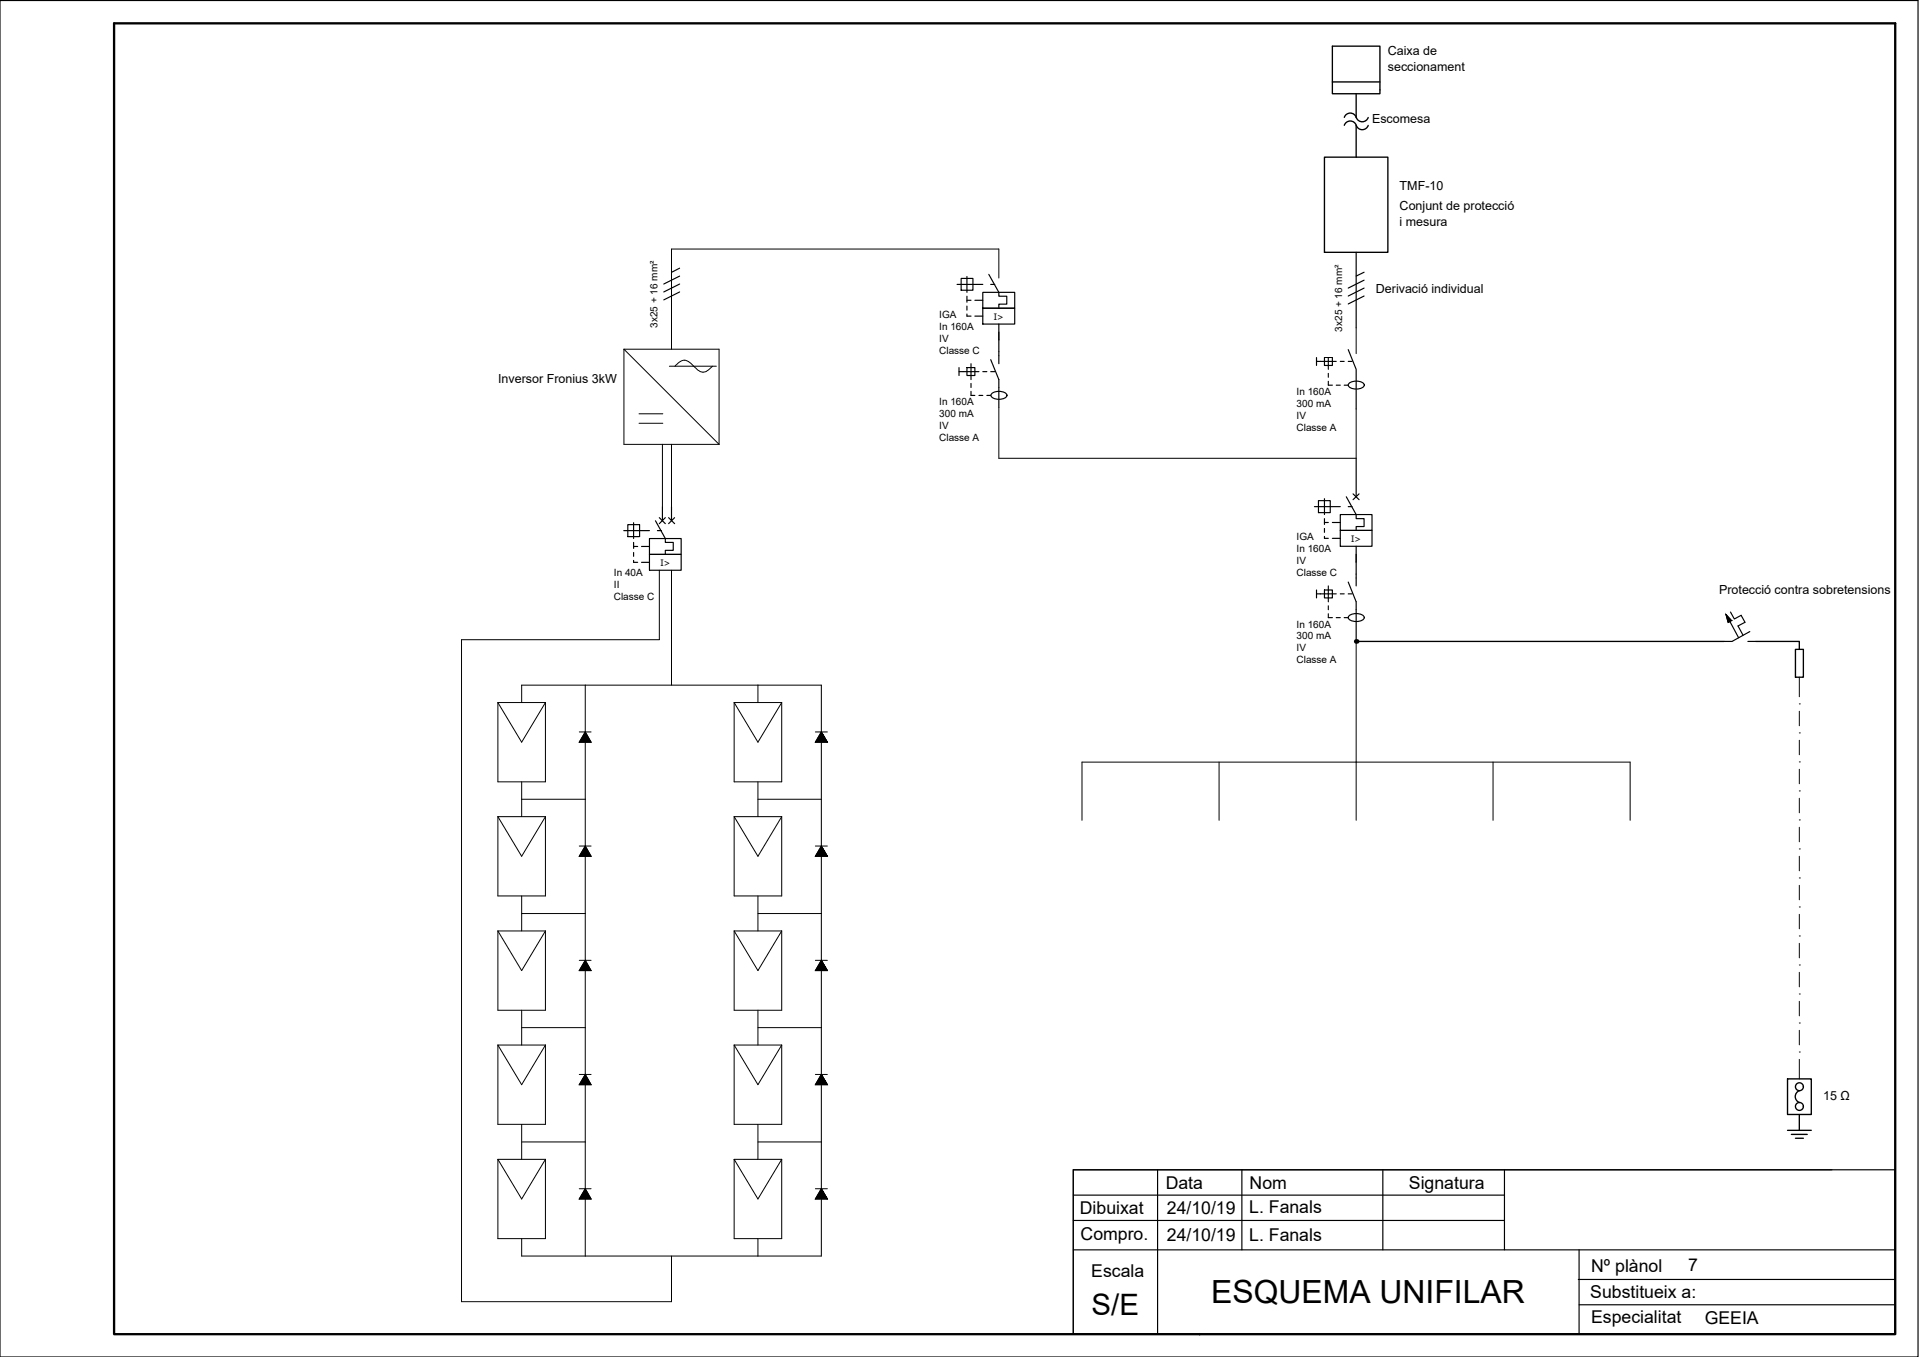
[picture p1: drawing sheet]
<svg xmlns="http://www.w3.org/2000/svg" width="420mm" height="297mm" viewBox="0 0 420 297" stroke-linecap="round" stroke-linejoin="round" font-family="sans-serif">
<path d="M25 5.1h390v286.9h-390z" fill="none" stroke="#000" stroke-width=".51"/>
<path d="M0 .1h419.9v296.9h-419.9zM253.4 256.1v35.9M271.9 256.1v17.5M302.8 256.1v17.5M329.4 256.1v17.5M401.1 256.1h-166.1v35.9h180v-35.9h-180v35.9M235 273.6h180M235 261.6h94.4M235 267.2h94.4M345.7 273.6v18.4M345.6 280.1h69.4M345.7 285.6h69.3" fill="none" stroke="#000" stroke-width=".25"/>
<path d="M262.5 292h.3M262.7 291.9v.4" fill="none" stroke="#000" stroke-width=".22"/>
<!-- layer: 1 -->
<g fill="none" stroke="#000" stroke-width=".25">
<path d="M148.8 58.7l-1.7 .9M296.9 55.2v16.5M298.7 59.6l-1.8 .8M148.8 60.4l-3.5 1.8M148.8 62.2l-3.5 1.7M148.8 63.9l-3.5 1.7M209.5 62.3h5.7M210.4 60.9h2.6v2.6h-2.6zM211.7 64.8v1.4M211.7 60.5v3.5M211.7 67v.9M211.7 68.7v.5h.9"/>
<path d="M211.7 65.7h.9M212.6 79.6v3.5M213.4 65.7h1.8M213.4 69.2h1.8M215.2 64h7v3.5h-7zM215.2 67.5h7v3.4h-7zM216.5 60.1l2.2 3.9v.8h1.7v1.8h-1.7v.9M216.9 78.7l1.8 4.4v6M216.9 62.3h.9M218.7 70.9v8.7M288.2 79.1h4.4M288.2 78.3v1.7"/>
<path d="M290 78.3v1.7h1.7v-1.7M290.8 78.3v2.5M293.5 79.1h.8M295.2 76.5l1.7 4.3v8.7M295.2 79.1h.8M298.7 61.3l-3.5 1.8M298.7 63.1l-3.5 1.7M298.7 64.8l-3.5 1.7M210 81.4h4.3M210 80.5v1.7M211.7 80.5h1.7v1.7h-1.7zM212.6 85.7v.9h.8"/>
<path d="M212.6 83.9v.9M214.3 86.6h.9M215.2 81.4h.9M216.1 86.6h.8M216.9 81.4h.9M217 86.3a2.64 2.64 0 0 1 3.4 0l.1 .2a1.92 1.92 0 0 1-2.3 .9 .98 .98 0 0 1-1.2-1.1zM290.8 81.7v.9M290.8 83.5v.8h.9M292.6 84.3h.9M294.3 84.3h.9M295.3 84a2.64 2.64 0 0 1 3.3 0l.1 .3a1.92 1.92 0 0 1-2.3 .8 .98 .98 0 0 1-1.1-1.1zM136.6 116.1h5.6"/>
<path d="M137.5 114.8h2.5v2.7h-2.5zM138.7 118.7v1.3M138.7 114.4v3.5M138.7 119.6h.9M140.5 119.6h1.7M142.2 117.9h6.9v3.5h-6.9zM143.5 114l2.2 3.9v.8h1.7v1.8h-1.7v.9M143.9 116.1h.9M144.4 113.3l1.3 1.3M145 110.9v3.1M145.7 113.3l-1.3 1.3M146.4 113.3l1.3 1.3"/>
<path d="M147 110.9v3.1M147.7 113.3l-1.3 1.3M287.8 110.9h5.7M288.7 109.6h2.6v2.6h-2.6zM290 113.5v1.3M290 109.2v3.4M290 115.7v.8M290 117.4v.4h.8M290 114.4h.8M291.7 114.4h1.8M291.7 117.8h1.8M293.5 112.6h6.9v3.5h-6.9z"/>
<path d="M293.5 116.1h6.9v3.5h-6.9zM294.8 108.7l2.1 3.9v.9h1.8v1.8h-1.8v.8M295.2 110.9h.8M296.2 108.1l1.4 1.3M296.9 100.3v8.4M296.9 119.6v8.7M297.6 108.1l-1.4 1.3M138.7 120.9v.9M138.7 122.7v.4h.9M140.5 123.1h1.7M142.2 121.4h6.9v3.4h-6.9zM288.2 130h4.4"/>
<path d="M288.2 129.1v1.8M290 129.1h1.7v1.8h-1.7zM290.8 134.4v.8h.9M290.8 128.3v3.4M290.8 132.6v.9M292.6 135.2h.9M293.5 130h.8M294.3 135.2h.9M295.2 127.4l1.7 4.3v8.7M295.2 130h.8M295.3 134.9a2.64 2.64 0 0 1 3.3 0l.1 .3a1.92 1.92 0 0 1-2.3 .8 .98 .98 0 0 1-1.1-1.1zM377.9 134.5l1.2 1.3-.7 .5z"/>
<path d="M378.8 136l1.9 3.6M378.9 134l.8 1.5 1.5-.8 .9 1.5-1.6 .8 1.1 2.1M383.1 138.2l-3.9 2.2h-1.7M382.7 140.4h1.7"/>
</g>
<g fill="none" stroke="#000" stroke-width=".3">
<path d="M291.7 10.1h10.4v10.4h-10.4zM291.7 17.9h10.4M290 34.4h13.9v20.8h-13.9zM294.3 25.7a1.38 1.38 0 0 1 1.3-.9 1.38 1.38 0 0 1 1.3 .9M294.3 27.4a1.38 1.38 0 0 1 1.3-.9 1.38 1.38 0 0 1 1.3 .9M296.9 20.5l.1 5.2a1.38 1.38 0 0 0 1.3 1 1.38 1.38 0 0 0 1.3-1M299.6 27.5a1.38 1.38 0 0 1-1.3 .9 1.38 1.38 0 0 1-1.3-.9l-.1 6.9M296.9 140.4h80.6M384.4 140.4h9.6v1.7M393.1 142.1h1.7v6.1h-1.7zM391.4 236.2h5.2v7.8h-5.2zM394 238.7a1.38 1.38 0 0 0-.9 1.3 1.38 1.38 0 0 0 .9 1.3"/>
<path d="M391.4 247.4h5.2M392.2 248.3h3.5M393.1 249.2h1.7M394 244v3.4"/>
<circle cx="394" cy="237.9" r=".87"/>
<circle cx="394" cy="242.2" r=".87"/>
</g>
<circle cx="296.9" cy="140.4" r=".51" fill="#000"/>
<path d="M377.9 134.5l1.2 1.3h-.9zM378.2 135.8l.2 .5 .7-.5z" fill="#000" stroke="#000" stroke-width=".22"/>
<!-- layer: CASA -->
<g fill="#000" stroke="#000" stroke-width=".22">
<path d="M128.1 160.2l1.3 2.3h-2.6zM128.1 185.2l1.3 2.2h-2.6zM128.1 210.2l1.3 2.3h-2.6zM128.1 235.2l1.3 2.2h-2.6zM128.1 260.2l1.3 2.3h-2.6z"/>
<path d="M179.8 160.2l1.3 2.3zM179.8 160.2l1.3 2.3h-2.6z"/>
<path d="M179.8 185.2l1.3 2.2zM179.8 185.2l1.3 2.2h-2.6z"/>
<path d="M179.8 210.2l1.3 2.3zM179.8 210.2l1.3 2.3h-2.6z"/>
<path d="M179.8 235.2l1.3 2.2zM179.8 235.2l1.3 2.2h-2.6z"/>
<path d="M179.8 260.2l1.3 2.3zM179.8 260.2l1.3 2.3h-2.6z"/>
</g>
<g fill="none" stroke="#000" stroke-width=".22">
<path d="M136.6 76.4v20.9h20.8M136.6 76.4h20.8v20.9M136.6 76.4l20.8 20.9M139.9 92.7h5.2M139.9 90.6h5.2M145 97.3v13.6M146.6 80.2h10.2M147 97.3v13.6M147.8 80.2a2.57 2.57 0 0 1 2.5-1.3l.9 .6 .7 .7a2.8 2.8 0 0 0 2.5 1.2l1.6-1.2M144.4 124.8v15.2h-43.4v144.9h46v-10M147 124.8v25.2M109 153.8h10.4"/>
<path d="M109 153.8v17.3h10.4v-17.3M109 153.8l5.2 8.7 5.2-8.7M114.2 153.8v-3.8h65.6v10.2M128.1 150v10.2M160.7 153.8h10.5M160.7 153.8v17.3h10.5v-17.3M160.7 153.8l5.2 8.7 5.3-8.7M165.9 150v3.8M109 178.8v17.3h10.4v-17.3M109 178.8h10.4M109 178.8l5.2 8.6 5.2-8.6M114.2 171.1v7.7"/>
<path d="M114.2 174.9h13.9M126.8 160.2h2.6M128.1 160.2l1.3 2.3h-2.6zM128.1 162.5v22.7M160.7 178.8h10.5M160.7 178.8v17.3h10.5v-17.3M160.7 178.8l5.2 8.6 5.3-8.6M165.9 174.9h13.9M165.9 171.1v7.7M178.5 160.2h2.6M179.8 160.2l1.3 2.3h-2.6zM179.8 162.5v22.7"/>
<path d="M114.2 196.1v7.7M114.2 200h13.9M126.8 185.2h2.6M128.1 187.4v22.8M128.1 185.2l1.3 2.2h-2.6zM165.9 200h13.9M165.9 196.1v7.7M178.5 185.2h2.6M179.8 185.2l1.3 2.2h-2.6zM179.8 187.4v22.8M109 203.8v17.3h10.4v-17.3M109 203.8h10.4"/>
<path d="M109 203.8l5.2 8.7 5.2-8.7M126.8 210.2h2.6M128.1 212.5v22.7M128.1 210.2l1.3 2.3h-2.6zM160.7 203.8h10.5M160.7 203.8v17.3h10.5v-17.3M160.7 203.8l5.2 8.7 5.3-8.7M178.5 210.2h2.6M179.8 210.2l1.3 2.3h-2.6zM179.8 212.5v22.7M109 228.8v17.3h10.4v-17.3M109 228.8h10.4"/>
<path d="M109 228.8l5.2 8.6 5.2-8.6M114.2 221.1v7.7M114.2 224.9h13.9M126.8 235.2h2.6M128.1 237.4v22.8M128.1 235.2l1.3 2.2h-2.6zM160.7 228.8h10.5M160.7 228.8v17.3h10.5v-17.3M160.7 228.8l5.2 8.6 5.3-8.6M165.9 224.9h13.9M165.9 221.1v7.7M178.5 235.2h2.6"/>
<path d="M179.8 235.2l1.3 2.2h-2.6zM179.8 237.4v22.8M109 253.8v17.3h10.4v-17.3M109 253.8h10.4M109 253.8l5.2 8.7 5.2-8.7M114.2 246.1v7.7M114.2 250h13.9M160.7 253.8h10.5M160.7 253.8v17.3h10.5v-17.3M160.7 253.8l5.2 8.7 5.3-8.7M165.9 250h13.9M165.9 246.1v7.7"/>
<path d="M126.8 260.2h2.6M128.1 262.5v12.4M128.1 260.2l1.3 2.3h-2.6zM165.9 271.1v3.8M178.5 260.2h2.6M179.8 262.5v12.4h-65.6v-3.8M179.8 260.2l1.3 2.3h-2.6z"/>
</g>
<!-- layer: 1 -->
<g fill="none" stroke="#000" stroke-width=".22">
<path d="M218.7 60.9v-6.4h-71.7v21.9M290 78.3h1.7M296.9 71.7v5.7M218.7 89.1v11.2h78.2v-10.8M296.9 140.4v39.2M394 154.1h.1M394 148.2v4.3M394 155.7v3.2M236.9 179.6v-12.8h120v12.8M266.9 166.8v12.8M326.9 166.8v12.8M394 160.4h.1"/>
<path d="M394 166.8h.1M394 173.1h.1M394 179.5h.1M394 162v3.2M394 168.4v3.2M394 174.7v3.2M394 185.8h.1M394 192.2h.1M394 198.5h.1M394 181.1v3.2M394 187.4v3.2M394 193.8v3.2"/>
<path d="M394 204.9h.1M394 211.2h.1M394 217.6h.1M394 200.1v3.2M394 206.5v3.2M394 212.8v3.2M394 219.2v3.2M394 223.9h.1M394 230.3h.1M394 225.5v3.2M394 231.9v4.3"/>
</g>
<text font-size="7" x="265.2" y="285.2">ESQUEMA UNIFILAR</text>
<text font-size="6.4" x="239" y="287.9">S/E</text>
<g font-size="3.9">
<text x="255.2" y="260.3">Data</text>
<text x="273.6" y="260.3">Nom</text>
<text x="308.5" y="260.3">Signatura</text>
<text x="236.4" y="265.7">Dibuixat</text>
<text x="255.5" y="265.8">24/10/19</text>
<text x="273.5" y="265.5">L. Fanals</text>
<text x="236.6" y="271.5">Compro.</text>
<text x="255.5" y="271.6">24/10/19</text>
<text x="273.5" y="271.7">L. Fanals</text>
<text x="238.9" y="279.6">Escala</text>
<text x="348.4" y="278.3">Nº plànol</text>
<text x="369.6" y="278.2">7</text>
<text x="348.2" y="284.1">Substitueix a:</text>
<text x="348.4" y="289.7">Especialitat</text>
<text x="373.3" y="289.9">GEEIA</text>
</g>
<g font-size="2.7">
<text x="303.9" y="12.1">Caixa de</text>
<text x="303.9" y="15.6">seccionament</text>
<text x="300.4" y="26.9">Escomesa</text>
<text x="306.5" y="41.6">TMF-10</text>
<text x="306.5" y="46">Conjunt de protecció</text>
<text x="306.5" y="49.4">i mesura</text>
<text x="301.2" y="64.2">Derivació individual</text>
<text x="109.1" y="83.8">Inversor Fronius 3kW</text>
<text x="376.4" y="130.1">Protecció contra sobretensions</text>
<text x="399.2" y="240.8">15 Ω</text>
</g>
<g font-size="2.2">
<text x="144" y="71.7" transform="rotate(-90 144 71.7)">3x25 + 16 mm²</text>
<text x="205.7" y="69.6">IGA</text>
<text x="205.7" y="74.8">IV</text>
<text x="205.7" y="77.4">Classe C</text>
<text x="205.7" y="72.2">In 160A</text>
<text x="293.8" y="72.6" transform="rotate(-90 293.8 72.6)">3x25 + 16 mm²</text>
<text x="205.7" y="88.7">In 160A</text>
<text x="283.9" y="86.5">In 160A</text>
<text x="283.9" y="89.1">300 mA</text>
<text x="205.7" y="93.9">IV</text>
<text x="205.7" y="91.3">300 mA</text>
<text x="283.9" y="91.7">IV</text>
<text x="283.9" y="94.3">Classe A</text>
<text x="205.7" y="96.5">Classe A</text>
<text x="283.9" y="118.3">IGA</text>
<text x="283.9" y="123.5">IV</text>
<text x="283.9" y="120.8">In 160A</text>
<text x="134.4" y="131.3">Classe C</text>
<text x="134.4" y="128.7">II</text>
<text x="134.4" y="126.1">In 40A</text>
<text x="283.9" y="126.1">Classe C</text>
<text x="283.9" y="137.4">In 160A</text>
<text x="283.9" y="142.6">IV</text>
<text x="283.9" y="139.9">300 mA</text>
<text x="283.9" y="145.1">Classe A</text>
</g>
<g font-size="1.9">
<text x="217.6" y="70">I&gt;</text>
<text x="295.9" y="118.7">I&gt;</text>
<text x="144.6" y="123.9">I&gt;</text>
</g>
</svg>
